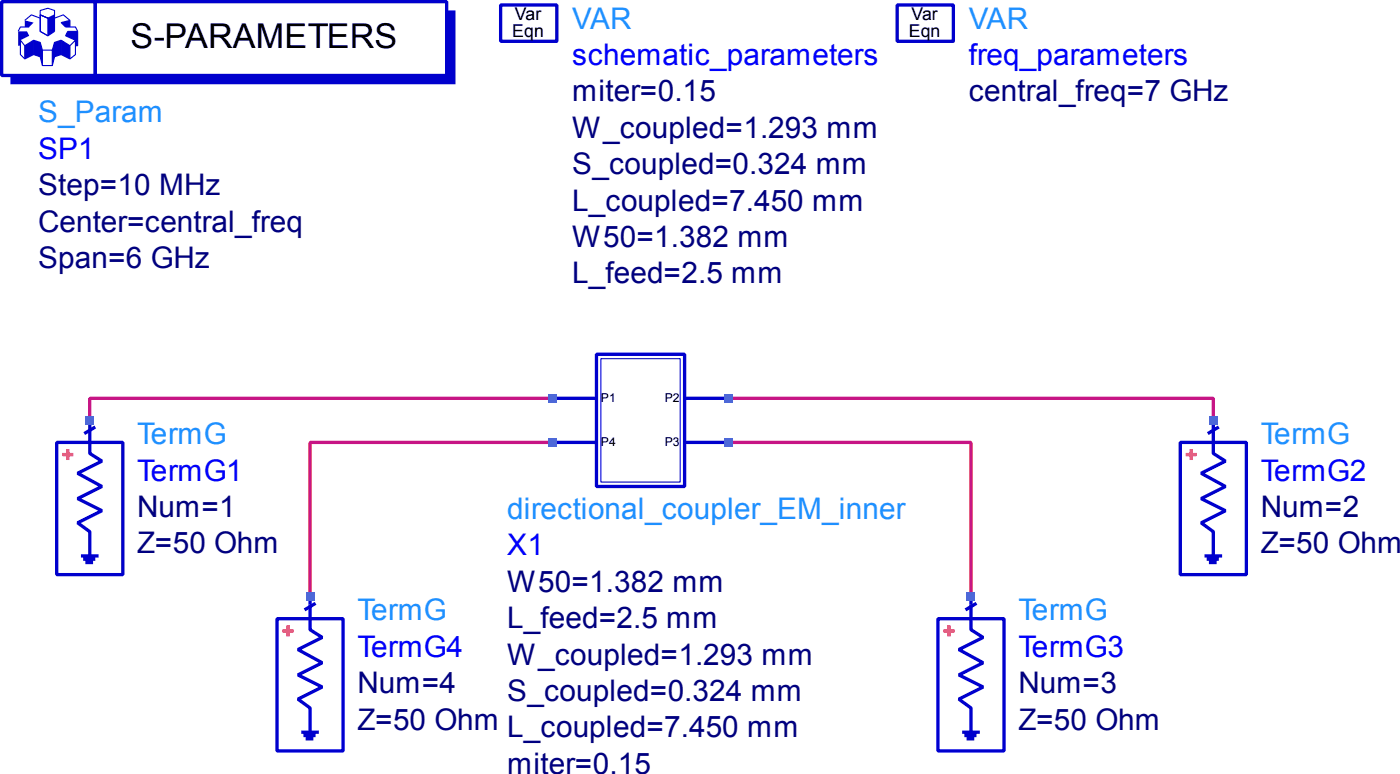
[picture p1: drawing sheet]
<svg xmlns="http://www.w3.org/2000/svg" width="297mm" height="164mm" viewBox="0 0 297 164" stroke-linecap="round" stroke-linejoin="round" font-family="sans-serif">
<path d="M117 93.7h-51.3v32.7M117 84.4h-98v4.6M154.4 84.4h102.6v4.6M154.4 93.7h51.3v32.7" fill="none" stroke="#c71585" stroke-width=".7" stroke-linecap="butt"/>
<g fill="none" stroke="#0000cd" stroke-width=".7" stroke-linecap="butt">
<path d="M.3 .3h19.9v15.7h-19.9zM20.2 .3h74.4v15.7h-74.4zM12 93.7h14v28h-14zM19 89v7l2.6 1.7-5.1 2.5 5.1 2.8-5.1 2.6 5.1 2.6-5.1 2.5 2.5 1.9v5.1M20.2 90.4l-2.3 1.4M250 93.7h14v28h-14zM257 89v7l2.6 1.7-5.1 2.5 5.1 2.8-5.1 2.6 5.1 2.6-5.1 2.5 2.5 1.9v5.1M258.2 90.4l-2.3 1.4M17.2 117.7h3.7M17.6 118.4h2.6M18.1 119.1h1.6M255.2 117.7h3.7"/>
<path d="M255.6 118.4h2.6M256.1 119.1h1.6"/>
</g>
<path d="M13.2 96.3h2.3M14.4 95.1v2.3M251.2 96.3h2.3M252.4 95.1v2.3" fill="none" stroke="#ff4500" stroke-width=".7" stroke-linecap="butt"/>
<g fill="none" stroke="#0000cd" stroke-width=".23">
<path d="M5.3 9.7l1.8-1.2v3.1l-1.8 .9zM5.3 9.7l-1-1.2v3.1l1 .9M6.2 5.7h-1.9l-.4 1M7.1 8.5l1.4 .5v3l-1.4-.4M8.5 2.2l1.7-.4 1.4 .4v1l-1.4 .7-1.7-.7zM8.5 3.2v3.5l1.7 .9 1.4-.9v-3.5M8.5 3.9l-1.8-.7-1.4 1.1M8.5 12l.5 1.9M8.5 9l.5 1.6M9 13.9h2.1M9 10.6v3.3M9 10.6h2.1"/>
<path d="M11.1 10.6v3.3M11.6 3.9l1.8-.7 1.4 1.1M11.6 12l-.5 1.9M11.6 9l-.5 1.6M13 8.5l1.8 1.2v2.8l-1.8-.9zM13 8.5l-1.4 .5v3l1.4-.4M14.8 5.7v-1.4l-1.8 .5 .9 .9h2.1l.5 1M14.8 9.7l1.2-1.2v3.1l-1.2 .9M16.5 6.7v3h-.5M16.5 6.7h-2.1l-.5 .9 2.1 .9"/>
</g>
<g fill="#0000cd">
<path d="M2.2 16h92.4v-13.8h1.9v15.7h-94.3z"/>
<path d="M10.2 3.9l1.4-.7v3.5l-1.4 .9z"/>
</g>
<path d="M8.5 3.2l1.7 .7v3.7l-1.7-.9zM8.5 3.2l1.7 .7" fill="none" stroke="#0000cd" stroke-width=".23"/>
<g fill="#0000cd">
<path d="M11.6 9v3l-.5 1.9v-3.3z"/>
<path d="M5.3 9.7l1.8-1.2v3.1l-1.8 .9z"/>
<path d="M11.6 9l1.4-.5v3.1l-1.4 .4z"/>
<path d="M13 8.5l1.8 1.2v2.8l-1.8-.9z"/>
<path d="M14.4 6.7h2.1v3h-.5v-1.2l-2.1-.9z"/>
<path d="M13 4.8l1.8-.5v1.4h-.9z"/>
<path d="M7.1 8.5l1.4 .5 .5 1.6v3.3l-.5-1.9-1.4-.4z"/>
<path d="M5.3 4.3l1.8 .5-.9 .9h-.9z"/>
<path d="M3.9 6.7h1.8l.5 .9-1.9 .9v1.2h-.4z"/>
</g>
<path d="M190.1 1.1h11.9v7.7h-11.9z" fill="none" stroke="#0000cd" stroke-width=".7" stroke-linecap="butt"/>
<path d="M190.3 8.8h11.7v-7.5h.2v7.7h-11.9z" fill="#0000cd"/>
<path d="M106.1 1.1h11.9v7.7h-11.9z" fill="none" stroke="#0000cd" stroke-width=".7" stroke-linecap="butt"/>
<path d="M106.3 8.8h11.7v-7.5h.2v7.7h-11.9z" fill="#0000cd"/>
<g fill="none" stroke="#0000cd" stroke-width=".7" stroke-linecap="butt">
<path d="M126.4 75h18.6v28h-18.6zM117 93.7h9.4M117 84.4h9.4M145 93.7h9.4M145 84.4h9.4M58.7 131h14v28h-14zM65.7 126.4v7l2.6 1.6-5.2 2.6 5.2 2.8-5.2 2.5 5.2 2.6-5.2 2.6 2.6 1.8v5.2M66.9 127.8l-2.4 1.4M198.7 131h14v28h-14zM205.7 126.4v7l2.6 1.6-5.2 2.6 5.2 2.8-5.2 2.5 5.2 2.6-5.2 2.6 2.6 1.8v5.2M206.9 127.8l-2.4 1.4M63.8 155.1h3.8"/>
<path d="M64.3 155.8h2.6M64.8 156.5h1.6M203.8 155.1h3.8M204.3 155.8h2.6M204.8 156.5h1.6"/>
</g>
<path d="M59.9 133.6h2.3M61 132.4v2.4M199.9 133.6h2.3M201 132.4v2.4" fill="none" stroke="#ff4500" stroke-width=".7" stroke-linecap="butt"/>
<path d="M127.3 76h16.8v26.1h-16.8z" fill="none" stroke="#0000cd" stroke-width=".23"/>
<g fill="#4169e1">
<path d="M18.1 88.1h1.9v1.9h-1.9z"/>
<path d="M64.8 125.4h1.8v1.9h-1.8z"/>
<path d="M116.1 92.8h1.9v1.8h-1.9z"/>
<path d="M116.1 83.4h1.9v1.9h-1.9z"/>
<path d="M153.4 92.8h1.9v1.8h-1.9z"/>
<path d="M153.4 83.4h1.9v1.9h-1.9z"/>
<path d="M204.8 125.4h1.8v1.9h-1.8z"/>
<path d="M256.1 88.1h1.9v1.9h-1.9z"/>
</g>
<text font-size="7.2" x="27.7" y="10.1">S-PARAMETERS</text>
<g font-size="6.3" fill="#1e90ff">
<text x="121.2" y="6.1">VAR</text>
<text x="205.2" y="6.1">VAR</text>
<text x="8.1" y="25.9">S_Param</text>
<text x="29.1" y="94.1">TermG</text>
<text x="267.1" y="94.1">TermG</text>
<text x="107.5" y="109.9">directional_coupler_EM_inner</text>
<text x="75.7" y="131.4">TermG</text>
<text x="215.7" y="131.4">TermG</text>
</g>
<g font-size="6.3" fill="#00f">
<text x="121.2" y="13.8">schematic_parameters</text>
<text x="205.2" y="13.8">freq_parameters</text>
<text x="8.1" y="33.6">SP1</text>
<text x="29.1" y="101.8">TermG1</text>
<text x="267.1" y="101.8">TermG2</text>
<text x="107.5" y="117.6">X1</text>
<text x="75.7" y="139.1">TermG4</text>
<text x="215.7" y="139.1">TermG3</text>
</g>
<g font-size="6.3" fill="#000080">
<text x="121.2" y="21.5">miter=0.15</text>
<text x="205.2" y="21.5">central_freq=7 GHz</text>
<text x="121.2" y="29.2">W_coupled=1.293 mm</text>
<text x="8.1" y="41.3">Step=10 MHz</text>
<text x="121.2" y="36.9">S_coupled=0.324 mm</text>
<text x="121.2" y="44.6">L_coupled=7.450 mm</text>
<text x="8.1" y="49">Center=central_freq</text>
<text x="121.2" y="52.3">W50=1.382 mm</text>
<text x="8.1" y="56.7">Span=6 GHz</text>
<text x="121.2" y="60">L_feed=2.5 mm</text>
<text x="29.1" y="109.5">Num=1</text>
<text x="267.1" y="109.5">Num=2</text>
<text x="29.1" y="117.2">Z=50 Ohm</text>
<text x="267.1" y="117.2">Z=50 Ohm</text>
<text x="107.5" y="125.3">W50=1.382 mm</text>
<text x="107.5" y="133">L_feed=2.5 mm</text>
<text x="107.5" y="140.7">W_coupled=1.293 mm</text>
<text x="75.7" y="146.8">Num=4</text>
<text x="107.5" y="148.4">S_coupled=0.324 mm</text>
<text x="215.7" y="146.8">Num=3</text>
<text x="75.7" y="154.5">Z=50 Ohm</text>
<text x="215.7" y="154.5">Z=50 Ohm</text>
<text x="107.5" y="156.1">L_coupled=7.450 mm</text>
<text x="107.5" y="163.9">miter=0.15</text>
</g>
<g font-size="3.7">
<text x="109.1" y="4.3">Var</text>
<text x="193.1" y="4.3">Var</text>
<text x="108.5" y="7.8">Eqn</text>
<text x="192.5" y="7.8">Eqn</text>
</g>
<g font-size="2.6">
<text x="127.3" y="85.1">P1</text>
<text x="140.8" y="85.1">P2</text>
<text x="127.3" y="94.5">P4</text>
<text x="140.8" y="94.5">P3</text>
</g>
</svg>
